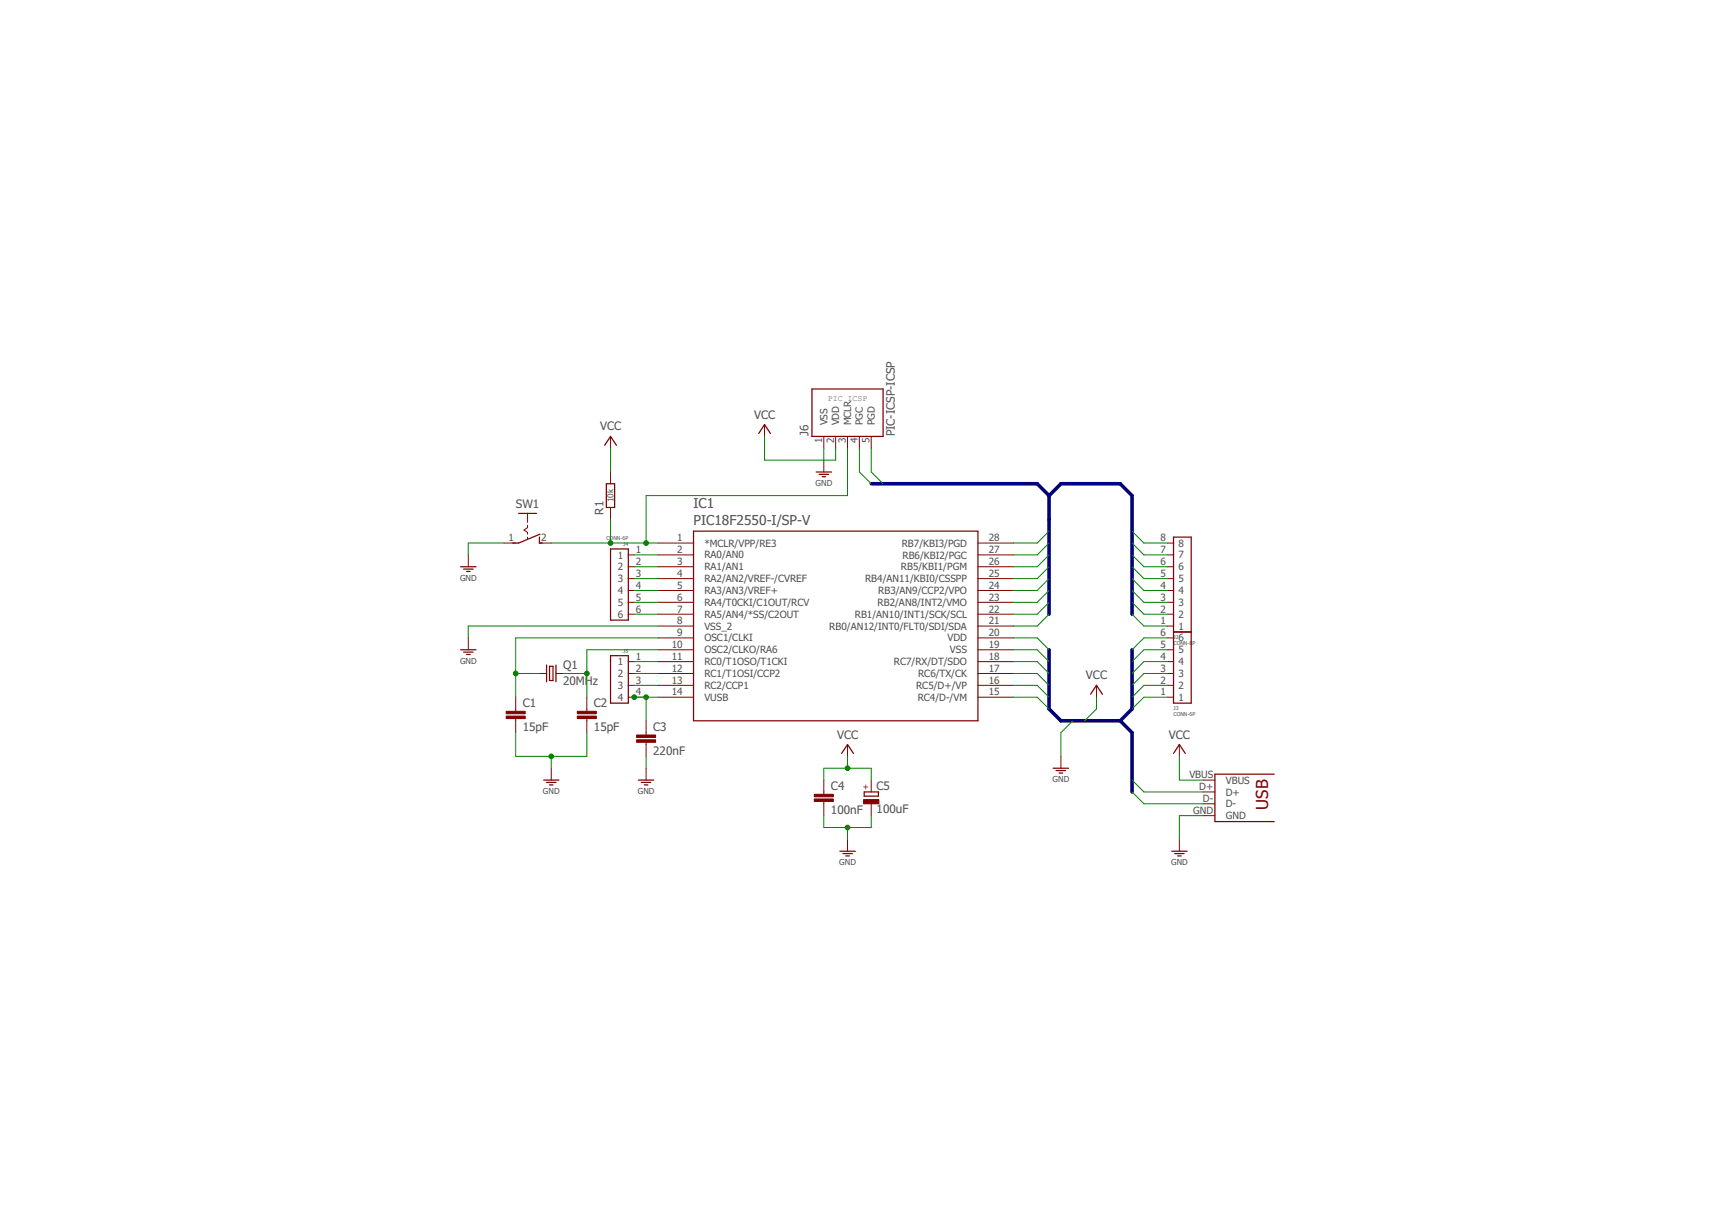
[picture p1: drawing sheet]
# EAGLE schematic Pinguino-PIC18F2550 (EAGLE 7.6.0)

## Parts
C1  15pF  C025-015X024  [C025-015X024]
C2  15pF  C025-015X024  [C025-015X024]
C3  220nF  C075-032X103  [C075-032X103]
C4  100nF  C025-015X024  [C025-015X024]
C5  100uF  CPOLE2,5-4  [E2,5-4]
IC1  PIC18F2550-I/SP-V  [DIL28-3/V]
J1  USB-PRINT  [USB-B-PRINT]
J2  CONN-8P  [CONN-8P]
J3  CONN-6P  [CONN-6P]
J4  CONN-6P  [CONN-6P]
J5  CONN-4P-4P  [CONN-4P]
J6  PIC-ICSP-ICSP  [PIC-ICSP]
Q1  20MHz  CRYSTALHC49  [HC49]
R1  10k  R0204/10  [0204/10]
SW1  PB-1P-1T  [PB-1P1T]

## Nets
N$1: IC1.1(*MCLR/VPP/RE3) J6.3(MCLR) R1.1 SW1.2(S)
N$2: C2.1 IC1.10(OSC2/CLKO/RA6) Q1.2
N$3: C1.1 IC1.9(OSC1/CLKI) Q1.1
N$5: C3.1 IC1.14(VUSB) J5.4
N$17: IC1.3(RA1/AN1) J4.2
N$18: IC1.2(RA0/AN0) J4.1
N$19: IC1.4(RA2/AN2/VREF-/CVREF) J4.3
N$20: IC1.5(RA3/AN3/VREF+) J4.4
N$21: IC1.6(RA4/T0CKI/C1OUT/RCV) J4.5
N$22: IC1.7(RA5/AN4/*SS/C2OUT) J4.6
N$23: IC1.12(RC1/T1OSI/CCP2) J5.2
N$24: IC1.11(RC0/T1OSO/T1CKI) J5.1
N$25: IC1.13(RC2/CCP1) J5.3
RB0: IC1.21(RB0/AN12/INT0/FLT0/SDI/SDA) J2.1
RB1: IC1.22(RB1/AN10/INT1/SCK/SCL) J2.2
RB2: IC1.23(RB2/AN8/INT2/VMO) J2.3
RB3: IC1.24(RB3/AN9/CCP2/VPO) J2.4
RB4: IC1.25(RB4/AN11/KBI0/CSSPP) J2.5
RB5: IC1.26(RB5/KBI1/PGM) J2.6
RB6: IC1.27(RB6/KBI2/PGC) J2.7 J6.4(PGC)
RB7: IC1.28(RB7/KBI3/PGD) J2.8 J6.5(PGD)
RC4: IC1.15(RC4/D-/VM) J1.D- J3.1
RC5: IC1.16(RC5/D+/VP) J1.D+ J3.2
RC6: IC1.17(RC6/TX/CK) J3.3
RC7: IC1.18(RC7/RX/DT/SDO) J3.4
VDD: C4.1 C5.+ IC1.20(VDD) J1.VBUS J3.6 J6.2(VDD) R1.2 ; supply symbol labelled VCC
VSS: C1.2 C2.2 C3.2 C4.2 C5.- IC1.8(VSS_2) IC1.19(VSS) J1.GND J3.5 J6.1(VSS) SW1.1(P) ; supply symbol labelled GND

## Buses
RB[0..7]
RC[4..7],VSS,VDD
